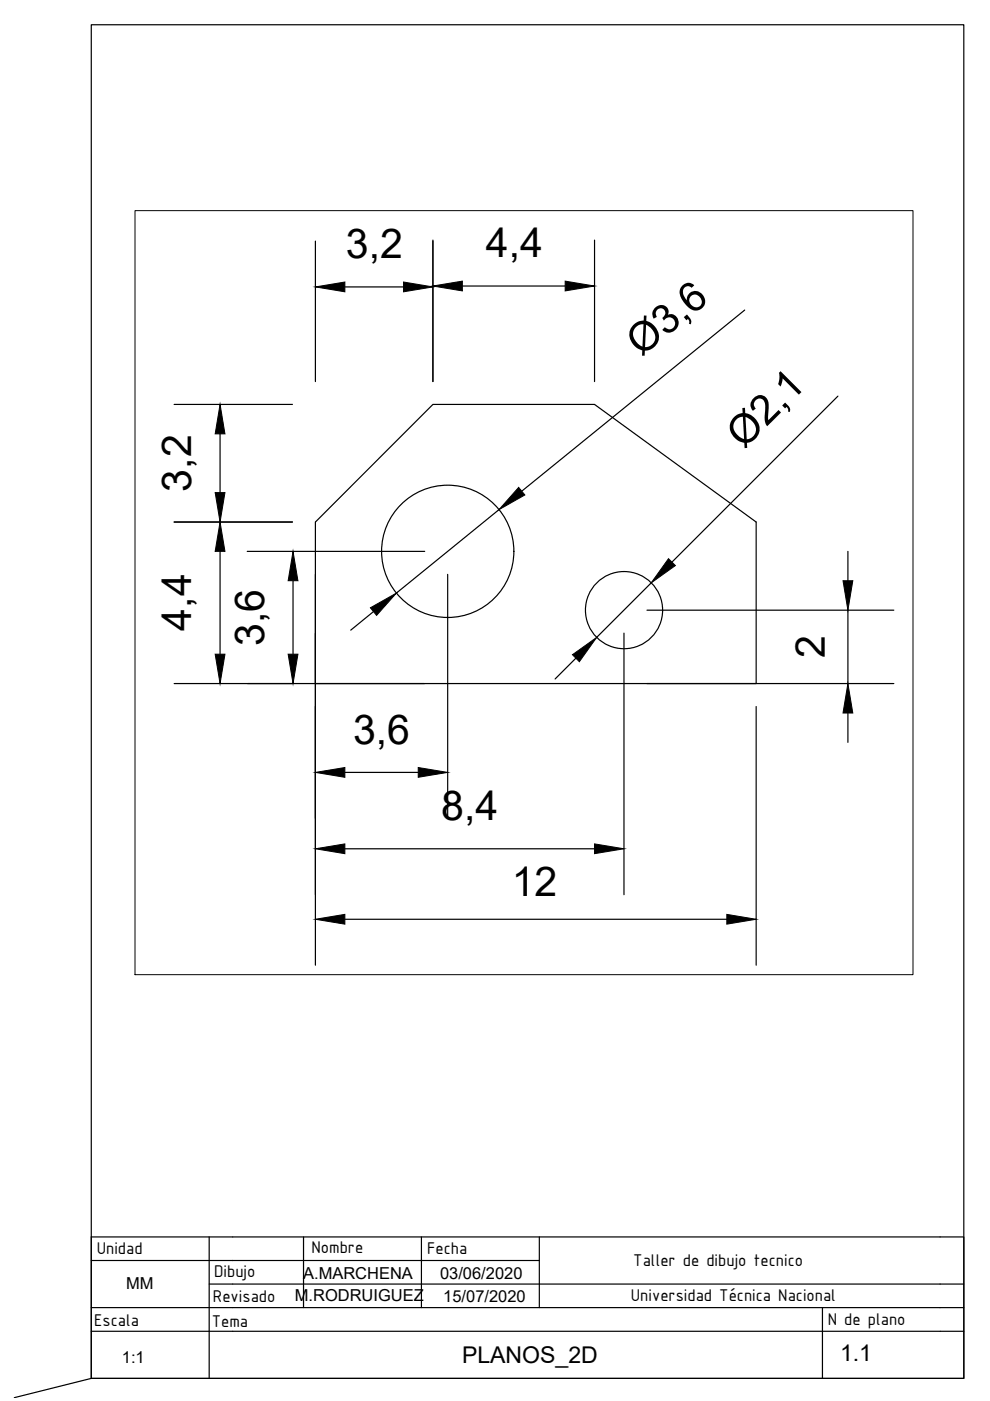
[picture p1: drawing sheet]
<svg xmlns="http://www.w3.org/2000/svg" width="210mm" height="297mm" viewBox="0 0 210 297" stroke-linecap="round" stroke-linejoin="round" font-family="sans-serif">
<!-- layer: 0 -->
<g fill="none" stroke="#000" stroke-width=".25">
<path d="M91.8 85.7h34.3l34.2 25v34.2h-93.4v-34.2zM19.4 267.3h94.9M19.4 277.2h179.9M44.4 272.2h154.9M44.4 262.3v29.9M64.4 262.3v14.9M89.4 262.3v14.9M114.3 262.3v14.9M199.3 262.3h-179.9v29.9M19.4 282.3h179.9"/>
<circle cx="94.9" cy="116.9" r="14"/>
<circle cx="132.3" cy="129.4" r="8.2"/>
</g>
<!-- layer: cotas -->
<g fill="none" stroke="#000" stroke-width=".25">
<path d="M66.9 51.1v29.8M91.8 50.9v30M126.1 50.9v30M73.1 60.8h12.5M98 60.6h21.8M157.9 65.7l-47.3 38.4M36.9 85.7h25.1M46.7 92v12.4M177.7 84l-35.2 35.2M36.9 110.7h25.1M46.7 116.9v21.8M52.4 116.9h37.7"/>
<path d="M105.8 108.1l-21.8 17.7M179.8 116.9v6.2M62.1 123.1v15.6M66.9 121.8v82.8M79.2 129.7l-4.8 3.9M94.9 121.8v51.7M122.1 139.6l-4.4 4.4M132.3 134.2v55.5M137.2 129.4h52.3M138.1 123.6l-11.6 11.5M179.8 129.4v15.5M36.9 144.9h53.2"/>
<path d="M137.2 144.9h52.3M160.3 149.8v54.8M179.8 151.2v6.2M73.1 163.8h15.6M73.1 180h53M73.1 194.9h81M19.4 292.2v-287h185v287h-185l-16.4 4.1"/>
</g>
<g fill="#000" stroke="#000" stroke-width=".21">
<path d="M66.9 60.8l6.2-1v2.1zM85.6 59.8l6.2 1-6.2 1.1zM91.8 60.6l6.2-1v2.1zM119.8 59.6l6.3 1-6.3 1.1zM46.7 85.7l1 6.3h-2.1zM45.6 104.4h2.1l-1 6.3zM46.7 110.7l1 6.2h-2.1zM110 103.3l1.3 1.6-5.5 3.2zM141.7 118.4l1.5 1.5-5.1 3.7zM45.6 138.7h2.1l-1 6.2zM62.1 116.9l1.1 6.2h-2.1zM61.1 138.7h2.1l-1.1 6.2z"/>
<path d="M78.5 128.9l5.5-3.1-4.2 4.7zM121.4 138.8l5.1-3.7-3.7 5.2zM178.7 123.1h2.1l-1 6.3zM179.8 144.9l1 6.3h-2.1zM66.9 163.8l6.2-1.1v2.1zM66.9 180l6.2-1.1v2.1zM88.7 162.7l6.2 1.1-6.2 1zM126.1 178.9l6.2 1.1-6.2 1zM66.9 194.9l6.2-1v2zM154.1 193.9l6.2 1-6.2 1z"/>
</g>
<!-- layer: CajetinLine -->
<path d="M174.4 277.2v15M199.3 272.2h5.1v20h-185M199.3 262.3h5.1v9.9M199.3 277.2h5.1M199.3 282.3h5.1" fill="none" stroke="#000" stroke-width=".25"/>
<!-- layer: cotas -->
<path d="M28.6 44.7h165v162h-165z" fill="none" stroke="#000" stroke-width=".21"/>
<g font-size="8.7">
<text x="73.3" y="54.7">3,2</text>
<text x="103" y="54.5">4,4</text>
<text x="135.9" y="75.7" transform="rotate(-39 135.9 75.7)">Ø3,6</text>
<text x="157.7" y="95.3" transform="rotate(-45 157.7 95.3)">Ø2,1</text>
<text x="40.6" y="104.2" transform="rotate(-90 40.6 104.2)">3,2</text>
<text x="40.6" y="133.7" transform="rotate(-90 40.6 133.7)">4,4</text>
<text x="56" y="136.9" transform="rotate(-90 56 136.9)">3,6</text>
<text x="174.9" y="139.5" transform="rotate(-90 174.9 139.5)">2</text>
<text x="74.9" y="157.7">3,6</text>
<text x="93.6" y="173.9">8,4</text>
<text x="108.5" y="190">12</text>
</g>
<g font-size="4.9">
<text x="98" y="288.9">PLANOS_2D</text>
<text x="178.1" y="288.6">1.1</text>
</g>
<g font-size="3.9">
<text x="20.5" y="265.9">Unidad</text>
<text x="66" y="265.7">Nombre</text>
<text x="90.6" y="266">Fecha</text>
<text x="134.3" y="268.4">Taller de dibujo tecnico</text>
<text x="45.4" y="270.8">Dibujo</text>
<text x="133.8" y="275.9">Universidad Técnica Nacional</text>
<text x="20" y="281.2">Escala</text>
<text x="44.9" y="281.4">Tema</text>
<text x="45.2" y="276.1">Revisado</text>
<text x="175.5" y="281">N de plano</text>
</g>
<g font-size="3.5">
<text x="26.7" y="273.2">MM</text>
<text x="62.5" y="275.9">M.RODRUIGUEZ</text>
<text x="64.3" y="271.2">A.MARCHENA</text>
<text x="93.3" y="271.2">03/06/2020</text>
<text x="94" y="276">15/07/2020</text>
<text x="25.9" y="288.9">1:1</text>
</g>
</svg>
